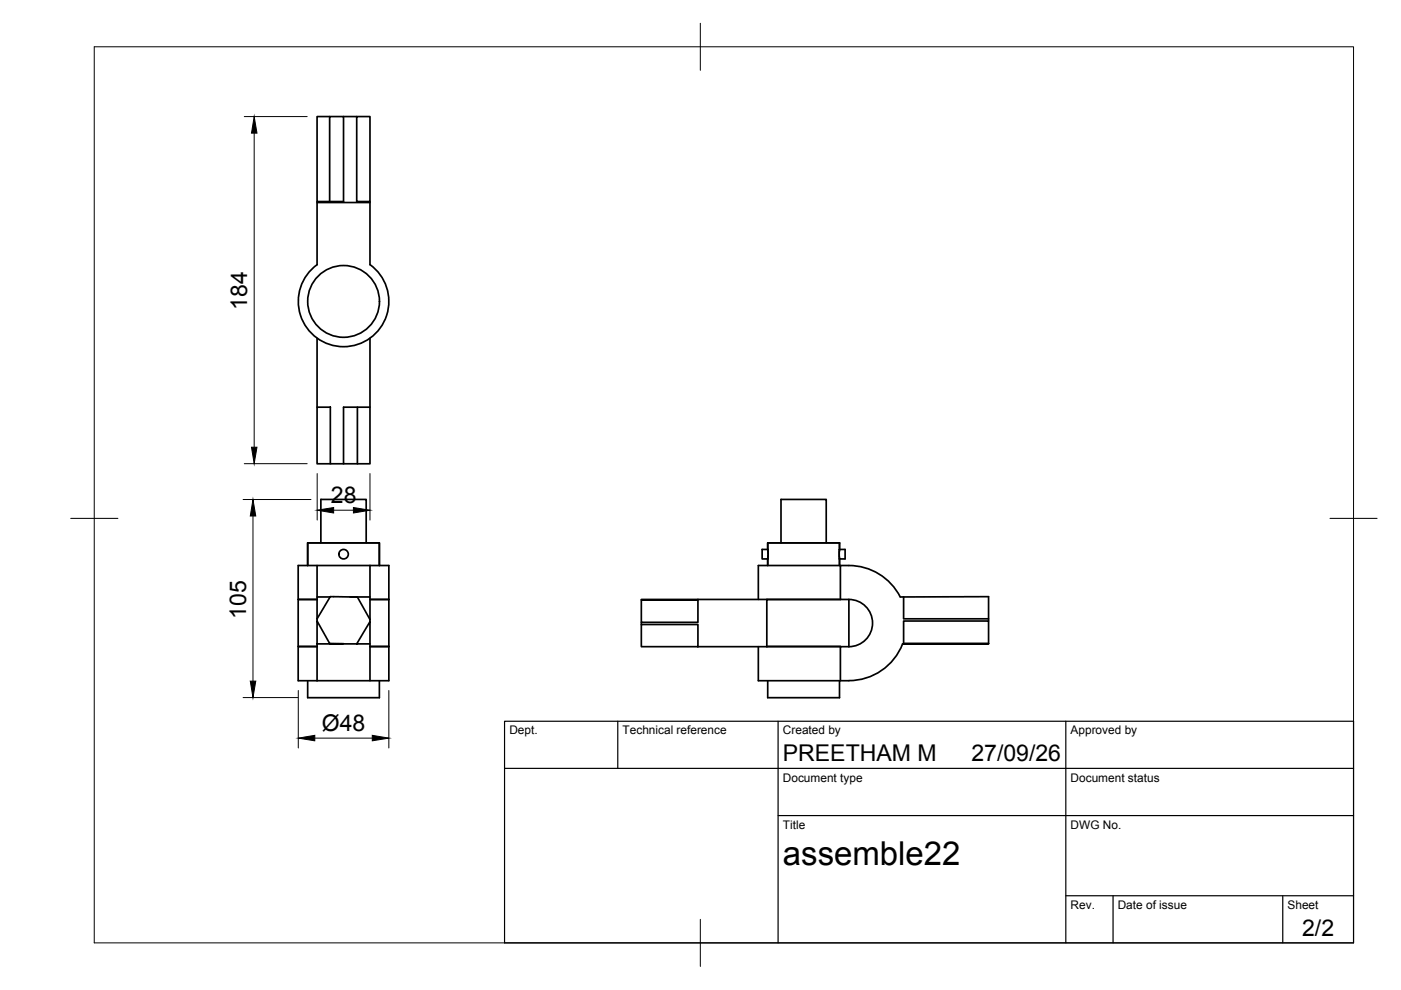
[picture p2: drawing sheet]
<svg xmlns="http://www.w3.org/2000/svg" width="297mm" height="210mm" viewBox="0 0 297 210" stroke-linecap="round" stroke-linejoin="round" font-family="sans-serif">
<!-- layer: Visible -->
<g fill="none" stroke="#000" stroke-width=".36">
<path d="M69.9 24.7h-2.7v18h5.6v-18h-2.9v18M72.8 24.7h2.8M75.6 24.7h2.8v18h-2.8zM67.2 42.7v.2h11.2v-.2M67.2 42.9v13.2M78.4 42.9v13.2a9.6 9.6 0 0 1 1.6 14.2 9.6 9.6 0 0 1-14.3 0 9.6 9.6 0 0 1 1.5-14.2M67.2 71.7v14.6M78.4 71.7v14.6M67.2 86.3h2.8v12h-2.8zM70 98.3h2.8M75.8 86.3v12h-3v-12h5.6v12h-2.6M65.2 119.9v-4.8h15.2v4.8"/>
<path d="M67.2 119.9v6.7M68 115.1v-9.2h9.6v9.2M78.4 119.9v6.7M78.4 119.9h4v24.4h-15.2M78.4 119.9h-15.2v7.2M162.8 116.5v2M162.8 116.5v-1.4h15.2v1.4M162.8 116.5h-1.2v2h1.2M162.8 118.5v1.4M165.6 115.1v-9.2h9.6v9.2M178 116.5v2M178 116.5h1.2v2h-1.2"/>
<path d="M178 118.5v1.4M178.2 119.9h-17.4v7.2M63.2 127.1v10h4M63.2 127.1h4M67.2 131.7l2.7 4.7 2.9 .1h-5.6zM67.2 131.2l2.8-4.7h.7l5.1 .1 2.6 4.8M67.2 136.5v7.8M67.2 137h-4v7.3h4M67.2 131.2v.5M70 126.6h-2.8v4.6M72.8 136.5h2.8M74.2 126.6h4.2v4.8"/>
<path d="M78.4 137.1h4M78.4 127.1h4M78.4 131.8v4.7h-2.8zM78.4 136.5v7.8M78.4 137h4M78.4 131.4v.4M136 132.4h12v4.7h-12zM136 131.9v.5M148 127.1h-12l12 .1M148 127.1v4.8h-12v-4.7M148 127.1h30.2h-15.6v10h-14.6M160.8 137.1v7.2h17.4"/>
<path d="M162.6 137l15.6 .1zM180 127.1v10M180 127.1a5 5 0 0 1 5 5 5 5 0 0 1-5 5M191.4 136.5h.2M191.4 136.5a12.5 12.5 0 0 1-13.2 7.8v-7.2h1.8M191.6 136.5h18h-18M191.6 136.4l18 .1M191.6 126.6l18-.1v4.7h-18zM191.6 126.6h-.7a12.5 12.5 0 0 0-12.7-6.7v7.2h1.8M209.6 136.4v-4.7h-18v4.8M209.6 131.2v.5M65.2 144.3v3.6h15.2v-3.6"/>
<path d="M162.8 144.3v3.6h15.2v-3.6"/>
<circle cx="72.8" cy="63.9" r="7.6"/>
<circle cx="72.8" cy="117.5" r="1.01"/>
</g>
<!-- layer: BORDER -->
<path d="M20 9.9h267v190h-267zM148.5 4.9v10M15 109.9h10M282 109.9h10M148.5 194.9v10" fill="none" stroke="#000" stroke-width=".21"/>
<!-- layer: TITLEBLOCK -->
<path d="M107 152.9h180v47h-180zM131 152.9v10M165 152.9v47M226 152.9v47M107 162.9h180M165 172.9h122M226 189.9h61M236 189.9v10M272 189.9v10" fill="none" stroke="#000" stroke-width=".25"/>
<!-- layer: FD_Dimensions -->
<path d="M51.8 24.7h13.3M53.9 28.2v66.6M51.8 98.3h13.3M51.5 105.9h14.4M53.6 109.4v35M67.2 100.4v9.9M70.7 108.2h4.2M78.4 100.4v9.9M51.5 147.9h11.6M63.2 146.4v12.2M66.7 156.5h12.2M82.4 146.4v12.2" fill="none" stroke="#000" stroke-width=".21"/>
<path d="M53.9 24.7l.6 3.5h-1.2zM53.3 94.8h1.2l-.6 3.5zM53.6 105.9l.6 3.5h-1.1zM67.2 108.2l3.5-.6v1.2zM74.9 107.6l3.5 .6-3.5 .6zM53.1 144.4h1.1l-.6 3.5zM63.2 156.5l3.5-.6v1.2zM78.9 155.9l3.5 .6-3.5 .6z" fill="#000" stroke="#000" stroke-width=".21"/>
<text font-size="7" x="166" y="183.4">assemble22</text>
<g font-size="4.9">
<text x="52.4" y="65.7" transform="rotate(-90 52.4 65.7)">184</text>
<text x="70.1" y="106.7">28</text>
<text x="52.2" y="131.2" transform="rotate(-90 52.2 131.2)">105</text>
<text x="68.2" y="155">Ø48</text>
<text x="166" y="161.4">PREETHAM M</text>
<text x="206" y="161.4">27/09/26</text>
<text x="276.1" y="198.6">2/2</text>
</g>
<g font-size="2.5">
<text x="108" y="155.7">Dept.</text>
<text x="132" y="155.7">Technical reference</text>
<text x="166" y="155.7">Created by</text>
<text x="227" y="155.7">Approved by</text>
<text x="166" y="165.7">Document type</text>
<text x="227" y="165.7">Document status</text>
<text x="166" y="175.7">Title</text>
<text x="227" y="175.7">DWG No.</text>
<text x="227" y="192.7">Rev.</text>
<text x="237" y="192.7">Date of issue</text>
<text x="273" y="192.7">Sheet</text>
</g>
</svg>
